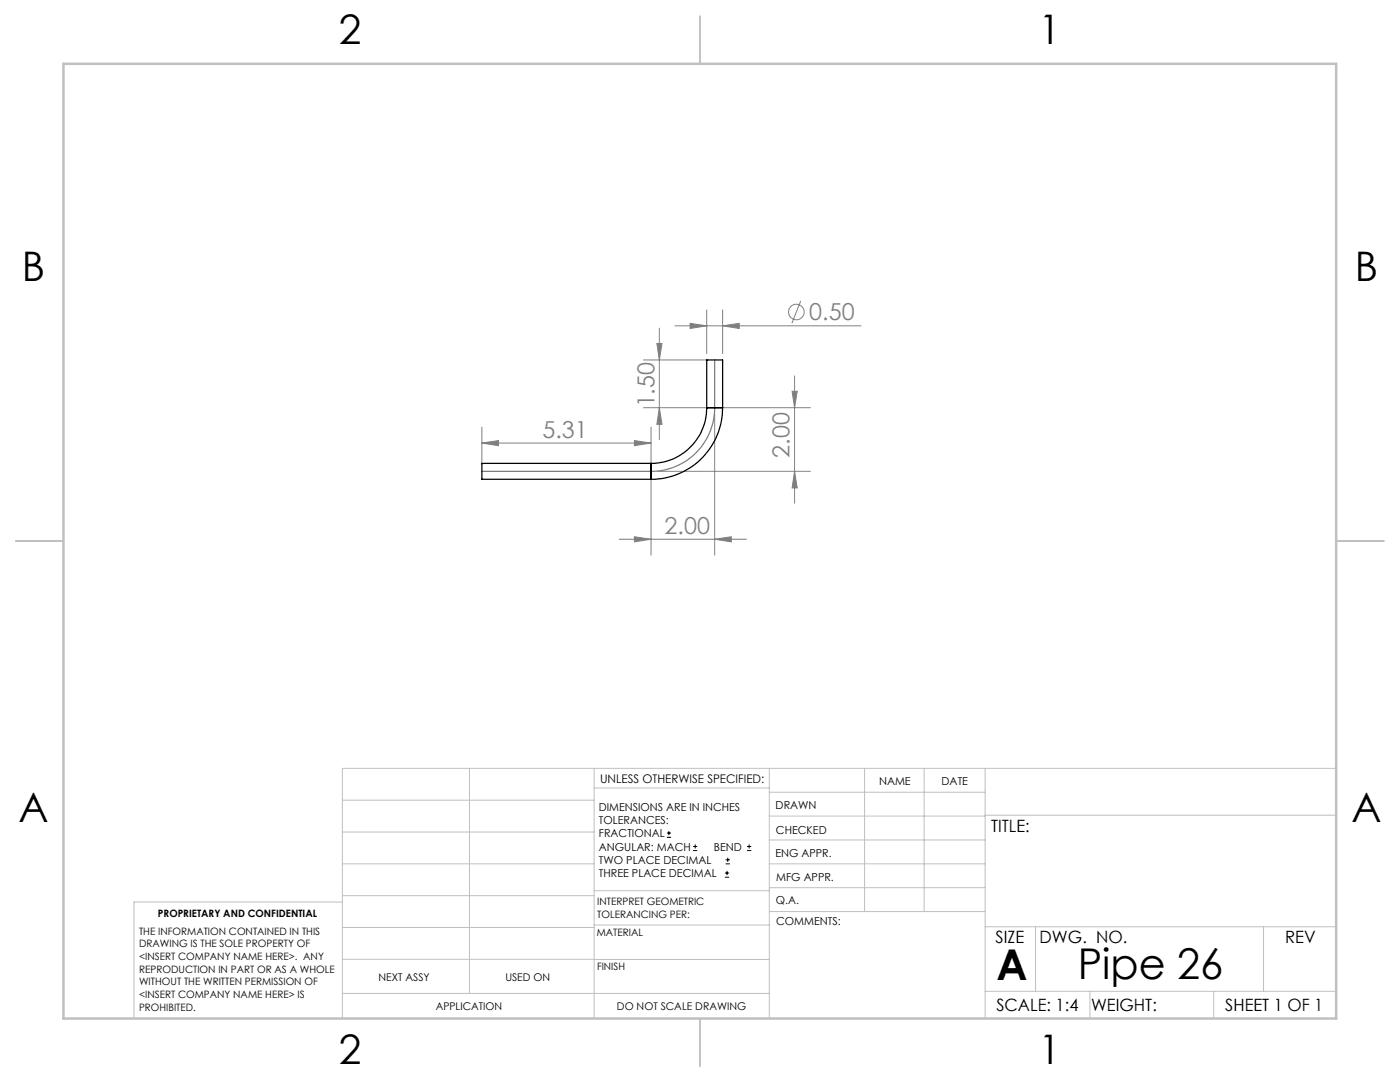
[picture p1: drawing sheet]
<svg xmlns="http://www.w3.org/2000/svg" width="279mm" height="216mm" viewBox="0 0 279 216" stroke-linecap="round" stroke-linejoin="round" font-family="sans-serif">
<g fill="none" stroke="#808080" stroke-width=".2">
<path d="M128.4 71.8h13M131.1 68.5h1l-.5 3.3zM131.6 65.5v22.2M134.7 65h37.1M137.7 64.5l3.3 .5-3.3 .5zM141 61.8v8.8M144.2 65l3.3-.5v1zM144.2 61.8v8.8M158.1 78.1h1l-.5 3.3zM158.6 75v25.4M159.8 60l-1.8 4.5M96.2 88.4l3.3-.5v1z"/>
<path d="M96.2 85.2v7.6M96.2 88.4h33.7M126.6 87.9l3.3 .5-3.3 .5zM128.4 81.4h13M129.9 95.3v15.5M129.9 85.2v7.6M131.2 94.1h30.5M131.6 81.4l.5 3.3h-1zM142.6 82.6v28.2M143.9 81.4h17.8M158.6 94.1l.5 3.3h-1zM123.6 107.6h25.4"/>
<path d="M126.6 107.1l3.3 .5-3.3 .5zM142.6 107.6l3.3-.5v1z"/>
<circle cx="158.9" cy="62.3" r="1.55"/>
</g>
<g fill="none" stroke="#000" stroke-width=".2">
<path d="M133.1 167.1h.8M133.1 166.2h.8M133.5 165.8v.9M138.3 169.7h.8M138.3 168.9h.8M138.7 168.5v.8M144.7 175h.8M144.7 174.2h.8M144.8 172.4h.9M144.8 171.6h.9M145.1 173.8v.8M145.2 171.1v.9"/>
<path d="M149.1 169.7h.8M149.1 168.9h.8M149.5 168.5v.8"/>
</g>
<path d="M142.6 71.8v9.6a12.6 12.6 0 0 1-12.7 12.7h-33.7" fill="none" stroke="#808080" stroke-width=".25"/>
<g fill="none" stroke="#c0c0c0" stroke-width=".2">
<path d="M68.3 159.7h50.3M93.7 153.3v44.9M118.6 153.3v49.9M118.6 157.2h34.9M153.5 153.3v49.9M153.5 158.1h43.1M172.5 153.3v28.6M184.4 153.3v28.6M196.6 153.3v49.9M266.7 153.3h-198.4v49.9M68.3 178.7h50.3M68.3 172.4h50.3"/>
<path d="M68.3 166h50.3M68.3 180h-41.6v23.2M118.6 177.7h35M153.5 167.6h43.1M153.5 162.8h43.1M153.5 172.4h43.1M153.5 177.1h43.1M196.6 162.7h70.1M68.3 198.2h85.2M68.3 191.4l85.2 .1M68.3 185.1h50.3M118.6 184.6h35"/>
<path d="M153.6 181.9h43M196.6 197.8h70.1M196.6 184.9h70.1M206.7 184.9v12.9M217.5 197.8v5.4M242.2 197.8v5.4M252.2 184.9v12.9"/>
</g>
<path d="M139.7 3.2v9.5M3.1 107.9h9.6M266.7 107.9h9.5M139.7 203.2v9.6" fill="none" stroke="#c0c0c0" stroke-width=".25"/>
<path d="M12.7 12.7h254v190.5h-254z" fill="none" stroke="#c0c0c0" stroke-width=".5"/>
<g fill="#808080">
<path d="M142.6 107.6l3.3-.5v1zM126.6 107.1l3.3 .5-3.3 .5z"/>
<path d="M137.7 64.5l3.3 .5-3.3 .5zM144.2 65l3.3-.5v1z"/>
<path d="M131.6 81.4l.5 3.3h-1zM131.1 68.5h1l-.5 3.3z"/>
<path d="M158.1 78.1h1l-.5 3.3zM158.6 94.1l.5 3.3h-1z"/>
<path d="M96.2 88.4l3.3-.5v1zM126.6 87.9l3.3 .5-3.3 .5z"/>
</g>
<path d="M129.9 92.5v3.1M129.9 92.5h-33.7v3.1h33.7M141 81.4a11.1 11.1 0 0 1-11.1 11.1M141 81.4h3.2M141 81.4v-9.6h3.2v9.6M144.2 81.4a14.3 14.3 0 0 1-14.3 14.2" fill="none" stroke="#000" stroke-width=".25"/>
<g font-size="8.5">
<text x="198.9" y="195.5">A</text>
<text x="215.1" y="195.4">Pipe 26</text>
</g>
<g font-size="8.1">
<text x="67.6" y="8.9">2</text>
<text x="207.3" y="8.9">1</text>
<text x="4.4" y="56.1">B</text>
<text x="270.4" y="56.1">B</text>
<text x="3.7" y="164.1">A</text>
<text x="269.7" y="164.1">A</text>
<text x="67.6" y="212.4">2</text>
<text x="207.3" y="212.4">1</text>
</g>
<g font-size="4.7" fill="#808080">
<text x="161.5" y="63.9">0.50</text>
<text x="130.6" y="81.3" transform="rotate(-90 130.6 81.3)">1.50</text>
<text x="108.3" y="87.4">5.31</text>
<text x="157.6" y="91.4" transform="rotate(-90 157.6 91.4)">2.00</text>
<text x="132.6" y="106.6">2.00</text>
</g>
<g font-size="3.4">
<text x="197.8" y="166">TITLE:</text>
<text x="198.7" y="188.1">SIZE</text>
<text x="207.5" y="188.1">DWG. NO.</text>
<text x="256.5" y="188.2">REV</text>
<text x="198.8" y="201.7">SCALE: 1:4</text>
<text x="217.7" y="201.8">WEIGHT:</text>
<text x="244.5" y="201.7">SHEET 1 OF 1</text>
</g>
<text font-size="2.4" x="119.8" y="156.2">UNLESS OTHERWISE SPECIFIED:</text>
<g font-size="2.2">
<text x="119.5" y="161.8">DIMENSIONS ARE IN INCHES</text>
<text x="154.8" y="161.4">DRAWN</text>
<text x="175.4" y="156.6">NAME</text>
<text x="187.9" y="156.7">DATE</text>
<text x="119.5" y="164.4">TOLERANCES:</text>
<text x="119.5" y="167.1">FRACTIONAL</text>
<text x="154.9" y="166.3">CHECKED</text>
<text x="119.5" y="169.7">ANGULAR: MACH</text>
<text x="119.5" y="172.4">TWO PLACE DECIMAL</text>
<text x="142.5" y="169.7">BEND</text>
<text x="154.8" y="171">ENG APPR.</text>
<text x="119.5" y="175">THREE PLACE DECIMAL</text>
<text x="154.9" y="175.7">MFG APPR.</text>
<text x="154.9" y="180.4">Q.A.</text>
<text x="154.9" y="184.6">COMMENTS:</text>
</g>
<g font-size="2.1">
<text x="75.5" y="195.7">NEXT ASSY</text>
<text x="100.9" y="195.7">USED ON</text>
<text x="86.9" y="201.5">APPLICATION</text>
<text x="123.1" y="201.6">DO NOT SCALE DRAWING</text>
</g>
<g font-size="2">
<text x="31.5" y="182.9">PROPRIETARY AND CONFIDENTIAL</text>
<text x="119.2" y="180.6">INTERPRET GEOMETRIC</text>
<text x="119.2" y="183.1">TOLERANCING PER:</text>
<text x="27.8" y="186.5">THE INFORMATION CONTAINED IN THIS</text>
<text x="27.8" y="189">DRAWING IS THE SOLE PROPERTY OF</text>
<text x="27.8" y="191.6">&lt;INSERT COMPANY NAME HERE&gt;. ANY</text>
<text x="119.1" y="186.7">MATERIAL</text>
<text x="27.8" y="194.1">REPRODUCTION IN PART OR AS A WHOLE</text>
<text x="27.8" y="196.6">WITHOUT THE WRITTEN PERMISSION OF</text>
<text x="119.1" y="193.5">FINISH</text>
<text x="27.8" y="199.1">&lt;INSERT COMPANY NAME HERE&gt; IS</text>
<text x="27.8" y="201.7">PROHIBITED.</text>
</g>
</svg>
